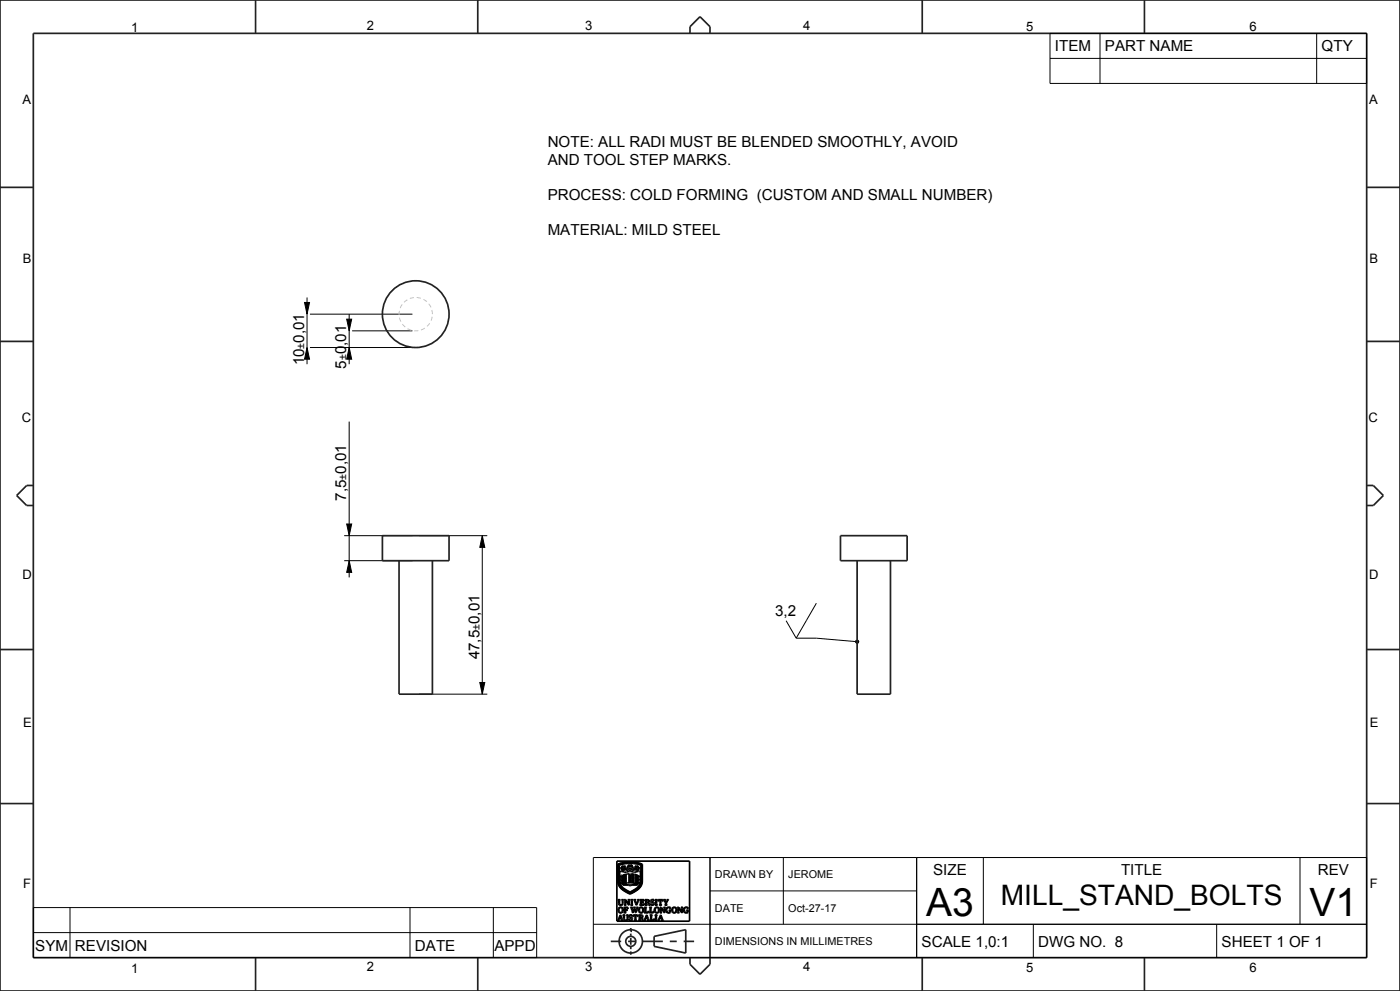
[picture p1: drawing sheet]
<svg xmlns="http://www.w3.org/2000/svg" width="420mm" height="297mm" viewBox="0 0 420 297" stroke-linecap="round" stroke-linejoin="round" font-family="sans-serif">
<g fill="none" stroke="#000" stroke-width=".51">
<path d="M185.1 258.1h21.8v18h-21.8zM185.3 259l1.5-.5 1.8-.2 2.2 .2 1.9 .5-.1 5.6-.3 1-.9 .9-2.4 1.4-1.8-.9-1.1-1-.7-1.6zM185.4 259.1l1.7-.5 2.1-.2 2 .2 1.4 .5v5.4l-.4 1.1-.9 .9-2.3 1.3-1.8-1-1.1-.9-.6-1.6zM185.6 259.2l1.5-.5 1.7-.1 2 .1 1.7 .5-.2 5.8-.8 1.2-1.9 1.2a1.1 1.1 0 0 1-1.6-.2l-1.6-1.1-.7-1.2zM185.8 259.3l1.4-.4 1.8-.1 1.8 .1 1.5 .4-.2 5.7-.9 1.2-2.1 1.3-2.2-1.3-1-1.2zM186.6 259.5l.4 .4 .5-.4-.2 .7 .3 .6-.5-.2-.6 .3 .2-.5-.5-.2 .5-.2zM186.7 259.6l.1 .4zM187.3 259.7l.1-.1-.2 .3zM188.4 259.2l.5 .1 .1 .4 .2-.4 .4-.1-.1 .6 .6 .2-.3 .3h-.5l-.3 .7-.3-.7-.7-.3 .6-.2zM188.6 259.4l.3 .3zM189.2 259.4h.3l-.3 .3zM189.5 259.9l.5 .1z"/>
<path d="M190.6 259.6l.3 .3zM191 259.9l-.5-.4v.4l.2 .3-.3 .6 .6-.2 .2 .3h.4l-.3-.5M191 259.9h.1M191 259.9l.4-.4v.6l.5 .1-.6 .2M191.4 259.6l-.2 .4zM185.4 269.6h.7l-.2 .2v1.1l.4 .3 .4-.3v-1l-.2-.3h.6l-.2 .2-.2 1.3-.5 .2-.5-.2-.1-1.3zM185.8 273.2h.1M185.9 272.1l.4-.1 .3 .3 .1 .8-.3 .4-.6-.3zM185.9 261.2l1.8 .2 1.4-.2 1.2 .2 1.8-.2v3.2l-.5 1.1-.9 .9-1.7 .9-1.9-1.1-.7-.7-.4-.9zM186.1 274.5v.1a.3 .3 0 0 1 .2 .3 .3 .3 0 0 1-.4 .3zM186.1 274.2l.9 1.6h-.8l.3-.1-.2-.5h-.5l-.2 .5 .2 .1h-.5zM186.3 260.2h.1"/>
<path d="M186.3 260.2l.3-.1zM186.3 264.5h.2zM186.3 262.6l.2 .1zM186.3 263.3l.4 .3-.2 .3-.3-.3zM186.3 262.4l.4 .2-.3 .4-.2-.3zM186.3 264.2l.4 .2-.3 .4-.2-.3zM186.7 260.6l.1-.1-.2 .3zM186.8 262.2h.2l-.1 2.9 2.1 .2 2.2-.2v-2.6l-.1 2.5-.1-2.8h.3v2.1a.68 .68 0 0 1-.1 .9 .68 .68 0 0 1-.9 0l-1.3 .2-2.2-.2zM186.8 274.2h.7l-.2 .2v1l.5 .4 .4-.4v-.9l-.3-.3h.6l-.2 .2-.2 1.3-.5 .2-.4-.2-.1-1.3zM186.9 260.5l.4-.3-.1 .2zM187.1 260.6h.1M187.1 271.9h1.3v.5l-.4-.4a.34 .34 0 0 0-.5 .3 .34 .34 0 0 0 .4 .4l.2-.3v.7l-.5-.3v.6l.2 .2h-.7l.2-.3v-1.2z"/>
<path d="M187.2 262.1l-.1 2.7zM187.3 269.6h.4l.9 1.3v-1l-.2-.3h.6l-.3 .3v1.4l-1.1-1.4v1.1l.3 .3h-.6l.2-.3v-1.1zM187.3 262l1.6 .1v.1l-.3-.1 .3 .2v.2l-.3-.1 .3 .2v.2l-.3-.1 .3 .3h-.3l.3 .3-.3-.1 .3 .2v.2l-.3-.1 .3 .2-.3 .1 .3 .3h-.3l.3 .1v.2l-.3-.1 .3 .4h-1.6zM187.4 264.1l.3 .1M187.4 264.1l.1 .1M187.4 262.8h.5zM187.4 264.4h.5zM187.4 263.9h.5zM187.4 262.5h.5zM187.4 263.6h.5zM187.4 263.1h.5zM187.4 262.2h.5z"/>
<path d="M187.5 264.2h.1M187.5 263.4h.3M187.5 260.2l.9 .8-.7-.3zM187.7 264.2h-.2M187.7 264.2h.2h-.4M187.8 263.3l-.3 .1M187.8 263.3h.1M187.8 263.3v.1M188.1 260l.4-.1zM188.7 263.5h.1M188.8 260.2l.5 .1-.4 .1zM188.8 274.3l.9-.1v.4l-.4-.3-.4 .2 .8 .7-.3 .6-.8 .1v-.5l.5 .4 .5-.3-.9-.6z"/>
<path d="M189.1 262.1l1.7-.1v2.6l-1.7 .1zM189.2 269.6h.7l-.2 .2v1.2l.2 .3h-.7l.2-.3v-1.2zM189.4 263l.9 .1zM189.4 262.2l.9 .1zM189.4 263.5l.9 .2zM189.4 262.7l.9 .1zM189.4 262.7h.1M189.4 263.8l.9 .1zM189.4 264l.9 .2zM189.4 263.8h.1M189.4 263.2l.8 .2M189.4 263.2v.1"/>
<path d="M189.4 262.4l.9 .2zM189.4 263.3l.9 .1M189.4 264.3l.9 .2zM190 274.2h1.3v.5l-.5-.4v1.4l.2 .1h-.8l.3-.1v-1.4l-.6 .4zM190.1 269.6h.7l-.2 .2 .4 1.2 .4-1.1-.2-.3h.6l-.8 1.7zM190.2 262.6h.1M190.2 264.4h.1M190.2 263.4h.1M190.3 272.5l-.5 1.1-.7-1.7h.7l-.2 .2 .3 1.1 .4-.9-.3-.4h.7l-.2 .2 .3 1.1 .1-.4M190.3 272.5h.1M190.3 272.5l.5 1.1 .7-1.7h-.6l.2 .2-.1 .6M190.4 260.2h.1l-.1 .4-.7 .4z"/>
<path d="M190.8 260.2l.3 .3zM190.8 260.2h.1M190.9 271.3h.1M190.9 262.1l.1 2.7zM190.9 260.1l.3 .3zM190.9 272.8h.1M191.1 265h.1M191.2 260.5l.3 .3zM191.3 260.4h.1M191.4 263.5l.4-.1a.25 .25 0 0 1 .1 .3 .25 .25 0 0 1-.3 .1l.1-.2zM191.4 264.4l.4-.1v.5h-.2l.1-.2zM191.4 262.6l.4-.2v.6h-.2l.1-.3z"/>
<path d="M191.4 260.1l.4 .1zM191.5 274.2l1.3 .2v.4l-.4 .2 .3 .2 .4 .7-.4-.1-.2-.6-.3-.1h-.2v.6l.3 .1h-.8l.3-.1v-1.3zM191.8 262.4h.1M191.9 269.6h1.3v.5l-.5-.4a.32 .32 0 0 0-.3 .3 .32 .32 0 0 0 .2 .4l.3-.3v.6l-.2-.2h-.3a.44 .44 0 0 0 .1 .5 .44 .44 0 0 0 .5 .1l.3-.3v.5h-1.4l.3-.5-.1-1zM192 272.1l.5-.1 .3 .3v.8l-.3 .4-.6-.4zM192 274.3l.5 .1v.5l-.5 .1zM193.3 271.9h.7l-.3 .2v1.4l.6-.1 .3-.4v.6h-1.4l.3-.2v-1.3zM193.7 271.1l-.2 .2h.7l-.2-.2M193.7 271.1v-1.3l-.2-.2 1 .1 .3 .4-.4 .3 .3 .2 .3 .7-.4-.1-.3-.7h-.4v.6M193.7 271.1h.1M193.9 269.7l.6 .1-.1 .5-.5 .1zM193.9 271.1h.1"/>
<path d="M194 274.5v.3a.24 .24 0 0 1 .1 .4 .24 .24 0 0 1-.4-.1zM194 274.2l.9 1.6h-.8l.2-.1-.1-.5h-.5l-.2 .5 .2 .1h-.5zM194.8 271.9h.7l-.2 .2v1.4l.5-.1 .3-.4a.5 .5 0 0 1-.2 .6 .5 .5 0 0 1-.6 0h-.5l.2-.4v-1.1zM194.9 274.2h.8l-.2 .2v1.4l.5-.1 .2-.4 .1 .5h-1.3l.2-.1v-1.3zM195.3 269.8l.9-.2v.5l-.4-.4-.4 .2 .8 .7-.2 .6-.8 .1v-.5l.5 .4 .4-.3-.9-.6zM196.4 274.2h.8l-.3 .2v1.3l.3 .1h-.8l.3-.1v-1.3zM196.5 269.6h.7l-.2 .2v1.2l.2 .3h-.7l.3-.2v-1.2zM196.8 272.1l.4-.1 .3 .3v.7l-.2 .5h-.4l-.3-.3zM197.5 269.6h.8a.4 .4 0 0 1 .5 .1 .4 .4 0 0 1 .1 .4l-.6-.4v1.4l.2 .2h-.7l.2-.2v-1.4l-.5 .4zM198 271.9a1.64 1.64 0 0 1 1.2 1.2l.1 .1v-1l-.3-.3h.7l-.3 .3v1.4l-1.1-1.4v1.1l.3 .3h-.6l.2-.5v-1zM198.1 274.5l.3 .7h-.5zM198.2 274.2l.8 1.6h-.7l.2-.1-.1-.5h-.5l-.2 .5 .2 .1h-.5z"/>
<path d="M199 269.6h.7l-.2 .2 .1 .3a.27 .27 0 0 0 .4 .2 .27 .27 0 0 0 .2-.4l-.2-.3h.6l-.7 1v.5l.3 .2h-.8l.3-.2v-.5zM200 272.1l1.1-.2v.5l-.4-.4-.4 .1-.3 .7 .2 .5 .4 .2 .3-.1v-.5l-.2-.1h.6l-.2 .7-.6 .1-.6-.3-.2-.6zM202 272.1l.4-.1 .3 .3 .1 .8-.4 .4-.6-.3zM203.2 271.9a1.51 1.51 0 0 1 1.3 1.2l.1-.9-.3-.3h.6l-.2 .3v1.4l-1.2-1.4 .1 1.1 .2 .3h-.6l.2-.7v-.8zM205.3 272.1l1.1-.2v.5l-.7-.4-.4 .8 .2 .5 .4 .2 .3-.1v-.5l-.3-.1h.7l-.2 .7-.6 .1-.6-.3-.2-.6z"/>
<circle cx="189" cy="260" r=".16"/>
<circle cx="186.2" cy="272.8" r=".83"/>
<circle cx="186.4" cy="263.6" r=".1"/>
<circle cx="187" cy="260.2" r=".17"/>
<circle cx="192.3" cy="272.8" r=".82"/>
<circle cx="197" cy="272.7" r=".82"/>
<circle cx="202.3" cy="272.7" r=".82"/>
</g>
<path d="M91.4 90.7h1.5l-.8 3.5zM104 95.7h1.5l-.7 3.5zM92.1 104.2l.8 3.5h-1.5zM104.8 104.2l.7 3.5h-1.5zM104 157h1.5l-.7 3.5zM104.8 168l.7 3.5h-1.5zM144.7 160.5l.7 3.5h-1.5zM256.7 192.1l.3-.3 .5 .1 .1 .4-.1 .4-.5 .1-.3-.3zM143.9 204.5h1.5l-.7 3.5z" fill="#000"/>
<g fill="none" stroke="#000" stroke-width=".3">
<path d="M315 10h95v15h-95zM315 17.5h95M330 10v15M395 10v15M91.4 90.7h1.5l-.8 3.5zM92.1 89.2v20M93 94.2h30.7M104 95.7h1.5l-.7 3.5zM104.8 94.2v15M105.6 99.2h18.1M92.1 104.2l.8 3.5h-1.5zM93 104.2h30.7"/>
<path d="M104.8 104.2l.7 3.5h-1.5zM104.8 126.4v46.6M104 157h1.5l-.7 3.5zM103.3 168h20.4M103.3 160.5h20.4M104.8 168l.7 3.5h-1.5zM125.7 160.5h20.5M144.7 160.5l.7 3.5h-1.5zM144.7 160.5v47.5M235.8 186l3.1 5.3M238.9 191.3h6l11.7 1M244.9 180.8l-6 10.5"/>
<path d="M256.7 192.1l.3-.3 .5 .1 .1 .4-.1 .4-.5 .1-.3-.3zM125.7 208h20.5M143.9 204.5h1.5l-.7 3.5zM178 257h232v30h-232zM213 257v30M235 257v20M275 257v30M295 257v20M390 257v20M10 272h151v15h-151zM10 279.5h151M21 272v15"/>
<path d="M123 272v15M148 272v15M178 277h232M213 267h62M310 277v10M365 277v10"/>
</g>
<g fill="none" stroke="#222226" stroke-width=".51">
<path d="M0 0h420v297h-420zM10 10h400v277h-400zM76.7 0v10M143.3 0v10M207 10v-2l3-3 3 3v2M276.7 0v10M343.3 0v10M0 56.2h10M410 56.2h10M0 102.3h10M410 102.3h10M10 145.5h-2l-3 3 3 3h2"/>
<path d="M410 145.5h2l3 3-3 3h-2M0 194.7h10M410 194.7h10M0 240.8h10M410 240.8h10M189.2 279.1h.1M189.2 278.1v1M189.2 279.8v.7M76.7 287v10M143.3 287v10M183.2 282.1h3.2M188.4 282.1h2.1"/>
<path d="M189.2 281.1v2M189.2 283.8v.7M189.2 285.1v1M192.6 282.1h6.3M196.2 280.6l9.5-2v7l-9.5-2zM200.9 282.1h2.1M205.1 282.1h3.1M207 287v2l3 3 3-3v-2M276.7 287v10M343.3 287v10"/>
<circle cx="189.2" cy="282.1" r="3.5"/>
<circle cx="189.2" cy="282.1" r="1.5"/>
</g>
<!-- layer: 02___PRT_ALL_AXES -->
<g fill="none" stroke="#222226" stroke-width=".51">
<path d="M114.7 160.5h20v7.5h-20zM119.7 168v40h10v-40M252.1 160.5h20v7.5h-20zM257.1 168v40h10v-40"/>
<circle cx="124.7" cy="94.2" r="10"/>
</g>
<path d="M129.7 94.2a5 5 0 0 0-7.2-4.5 5 5 0 0 0-.8 8.5 5 5 0 0 0 7.9-3.2l.1-.8" fill="none" stroke="#c2c2cc" stroke-width=".3" stroke-dasharray="1.3 .8" stroke-linecap="butt"/>
<g font-size="11.7">
<text x="277.8" y="274.5">A3</text>
<text x="392.8" y="274.4">V1</text>
</g>
<text font-size="8.5" x="300.2" y="271.3">MILL_STAND_BOLTS</text>
<g font-size="4.6">
<text x="316.5" y="15.3">ITEM</text>
<text x="331.5" y="15.3">PART NAME</text>
<text x="396.5" y="15.3">QTY</text>
<text x="164.3" y="44.2">NOTE: ALL RADI MUST BE BLENDED SMOOTHLY, AVOID</text>
<text x="164.3" y="49.4">AND TOOL STEP MARKS.</text>
<text x="164.3" y="59.9">PROCESS: COLD FORMING (CUSTOM AND SMALL NUMBER)</text>
<text x="164.3" y="70.4">MATERIAL: MILD STEEL</text>
<text x="91.2" y="102.7" transform="rotate(-90 91.2 102.7)">0,01</text>
<text x="103.9" y="106.2" transform="rotate(-90 103.9 106.2)">0,01</text>
<text x="91.2" y="109.5" transform="rotate(-90 91.2 109.5)">10</text>
<text x="103.9" y="110.5" transform="rotate(-90 103.9 110.5)">5</text>
<text x="103.9" y="142" transform="rotate(-90 103.9 142)">0,01</text>
<text x="103.9" y="150" transform="rotate(-90 103.9 150)">7,5</text>
<text x="232.6" y="184.7">3,2</text>
<text x="143.8" y="187" transform="rotate(-90 143.8 187)">0,01</text>
<text x="143.8" y="197.6" transform="rotate(-90 143.8 197.6)">47,5</text>
<text x="279.9" y="262.3">SIZE</text>
<text x="336.3" y="262.3">TITLE</text>
<text x="395.3" y="262.3">REV</text>
<text x="10.6" y="285">SYM</text>
<text x="22.5" y="285">REVISION</text>
<text x="124.5" y="285">DATE</text>
<text x="148.3" y="285">APPD</text>
<text x="276.5" y="283.8">SCALE 1,0:1</text>
<text x="311.5" y="283.8">DWG NO. 8</text>
<text x="366.5" y="283.8">SHEET 1 OF 1</text>
</g>
<g font-size="3.9">
<text x="39.4" y="9.7">1</text>
<text x="110.1" y="9.1">2</text>
<text x="175.6" y="9.1">3</text>
<text x="240.9" y="9">4</text>
<text x="307.8" y="9.3">5</text>
<text x="374.8" y="9.3">6</text>
<text x="6.8" y="31.1">A</text>
<text x="410.8" y="31.1">A</text>
<text x="6.8" y="78.9">B</text>
<text x="410.8" y="78.9">B</text>
<text x="6.6" y="126.5">C</text>
<text x="410.6" y="126.5">C</text>
<text x="6.8" y="173.5">D</text>
<text x="410.8" y="173.5">D</text>
<text x="6.9" y="217.9">E</text>
<text x="410.9" y="217.9">E</text>
<text x="7" y="266.3">F</text>
<text x="411" y="266.3">F</text>
<text x="39.4" y="291.7">1</text>
<text x="110.1" y="291.1">2</text>
<text x="175.6" y="291.1">3</text>
<text x="240.9" y="291">4</text>
<text x="307.8" y="291.3">5</text>
<text x="374.8" y="291.3">6</text>
</g>
<g font-size="3.3">
<text x="214.5" y="263.3">DRAWN BY</text>
<text x="236.5" y="263.3">JEROME</text>
<text x="214.5" y="273.3">DATE</text>
<text x="236.5" y="273.3">Oct-27-17</text>
<text x="214.5" y="283.3">DIMENSIONS IN MILLIMETRES</text>
</g>
<g font-size="3.2">
<text x="91.2" y="104.4" transform="rotate(-90 91.2 104.4)">±</text>
<text x="103.9" y="108" transform="rotate(-90 103.9 108)">±</text>
<text x="103.9" y="143.7" transform="rotate(-90 103.9 143.7)">±</text>
<text x="143.8" y="188.8" transform="rotate(-90 143.8 188.8)">±</text>
</g>
</svg>
